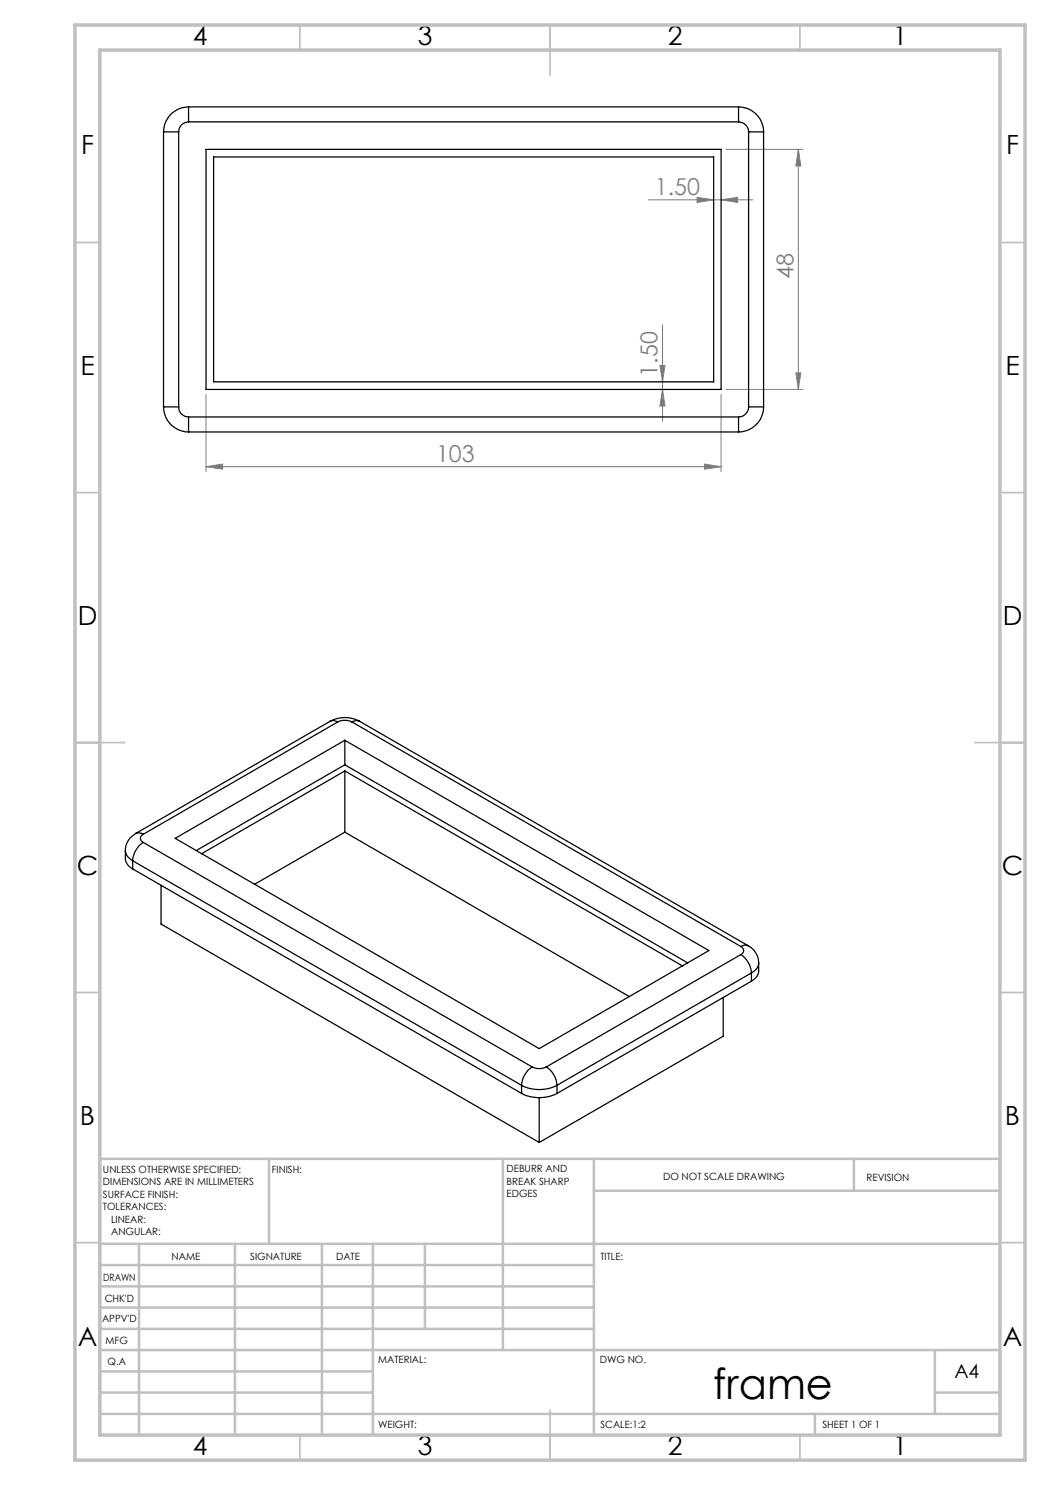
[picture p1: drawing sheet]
<svg xmlns="http://www.w3.org/2000/svg" width="210mm" height="297mm" viewBox="0 0 210 297" stroke-linecap="round" stroke-linejoin="round" font-family="sans-serif">
<g fill="none" stroke="#808080" stroke-width=".2">
<path d="M129.6 40h21M139.4 39.5l3.3 .5-3.3 .5zM144.2 40l3.3-.5v1zM145.2 29.9h15.5M159.7 29.9l.5 3.3h-1zM159.7 29.9v48M41.2 78.9v15.4M132 73.1h1l-.5 3.3zM132.5 77.9l.5 3.3h-1zM132.5 65v19.2M144.2 78.9v15.4M145.2 77.9h15.5"/>
<path d="M159.2 74.6h1l-.5 3.3zM41.2 93.3l3.3-.5v1zM41.2 93.3h103M140.9 92.8l3.3 .5-3.3 .5z"/>
</g>
<g fill="none" stroke="#c0c0c0" stroke-width=".35">
<path d="M60 5v5M110 5v10M160 5v5M15 48.5h5M200 48.5h5M15 98.5h5M200 98.5h5M15 148.5h10M195 148.5h10M15 198.5h5M200 198.5h5M15 248.5h5"/>
<path d="M200 248.5h5M60 287v5M110 282v10M160 287v5"/>
</g>
<g fill="none" stroke="#c0c0c0" stroke-width=".5">
<path d="M53.8 231.8v17M100.6 231.8v38.2M118.8 231.8v55.2M118.8 238.2h81.2M170.8 231.8v6.4M200 231.8h-180v55.2M20 248.8h180M20 257.3h98.8M20 253h98.8M27.8 248.8v38.2M47 248.8v38.2M64.4 248.8v38.2"/>
<path d="M74.6 248.8v38.2M85 248.8v17M20 265.8h98.8M20 261.5h98.8M20 278.5h54.6M20 274.3h54.6M20 270h180M187 278.5h13M187 270v12.8M20 282.8h180M163 282.8v4.2"/>
</g>
<path d="M15 5h190v287h-190zM20 10h180v277h-180z" fill="none" stroke="#c0c0c0" stroke-width=".7"/>
<g fill="#808080">
<path d="M144.2 40l3.3-.5v1zM139.4 39.5l3.3 .5-3.3 .5z"/>
<path d="M41.2 93.3l3.3-.5v1zM140.9 92.8l3.3 .5-3.3 .5z"/>
<path d="M159.2 74.6h1l-.5 3.3zM159.7 29.9l.5 3.3h-1zM132.5 77.9l.5 3.3h-1zM132 73.1h1l-.5 3.3z"/>
</g>
<g fill="none" stroke="#000" stroke-width=".25">
<path d="M32.7 26.4h3M32.7 26.4v55M35.7 26.4v55M37.7 21.4v3M37.7 21.4a5 5 0 0 0-5 5M37.7 24.4a1.99 1.99 0 0 0-2 2M37.7 21.4h110M37.7 24.4h110M41.2 29.9h103v48h-103zM42.7 31.4h100v45h-100zM147.7 24.4a2.05 2.05 0 0 1 2 2M147.7 21.4v3"/>
<path d="M147.7 21.4a5 5 0 0 1 5 5M149.7 26.4h3M149.7 26.4v55M152.7 26.4v55M32.7 81.4h3M32.7 81.4a5 5 0 0 0 5 5M35.7 81.4a1.99 1.99 0 0 0 2 2M37.7 83.4v3M37.7 83.4h110M37.7 86.4h110M147.7 83.4v3M149.7 81.4a2.05 2.05 0 0 1-2 2"/>
<path d="M149.7 81.4h3M152.7 81.4a5 5 0 0 1-5 5M66 144.2a6.2 6.2 0 0 1 5.9 0M66 144.2a1.5 1.5 0 0 1 1.6 .2M66 144.2l-38.8 22.5M67.6 144.4a3.3 3.3 0 0 1 2.8 0M67.6 144.4l-39 22.5M69 153l68.5 39.6M69 153l-29.7 17.1M69 154.2l67.5 39M69 154.2l-28.7 16.5M69 148.1v4.9"/>
<path d="M69 154.2v12.2M70.4 144.4l77.8 44.9M71.9 144.2a1.5 1.5 0 0 0-1.5 .2M71.9 144.2l77.7 45M25.1 170.1a3.7 3.7 0 0 0 .3 2.7l1.1 1M25.1 170.1a2.46 2.46 0 0 0 1.4 2.1M26.5 172.2l77.8 44.9M26.5 172.2v1.6M26.5 173.8l77.8 44.9M27.2 166.7a3.9 3.9 0 0 0-2.1 3.4M27.2 166.7a1.58 1.58 0 0 1 1.4 .2M28.6 168.5a4.8 4.8 0 0 0-2.1 3.7"/>
<path d="M28.6 166.9a.87 .87 0 0 0-.5 .8 .87 .87 0 0 0 .5 .8M28.6 168.5l77.8 44.9M32.2 177.1v7.7l75.6 43.7M35 167.7l34-19.6 72.8 42-34 19.6zM69 166.4l56.9 32.9M69 166.4l-18.1 10.4M144.6 199.5v7.8l-36.8 21.2M148.2 190.9a4.8 4.8 0 0 1 2.1 3.7M148.2 189.3a.87 .87 0 0 1 .5 .8 .87 .87 0 0 1-.5 .8M148.2 190.9l-38.9 22.5M149.6 189.2a4 4 0 0 1 2.1 3.4M149.6 189.2a1.44 1.44 0 0 0-1.4 .1"/>
<path d="M150.3 194.6l-38.9 22.5M150.3 194.6v1.6M150.3 196.2l-38.9 22.5M151.7 192.6a3.8 3.8 0 0 1-.3 2.6l-1.1 1M151.7 192.6v.2a2.37 2.37 0 0 1-1.4 1.8M104.3 217.1a7.8 7.8 0 0 0 7.1 0M104.3 218.7a7.8 7.8 0 0 0 7.1 0M104.3 217.1v1.6M106.4 213.4a3.3 3.3 0 0 0 2.9 0M106.4 213.4a4.8 4.8 0 0 0-2.1 3.7M107.8 219.5v9M109.3 213.4a4.7 4.7 0 0 1 2.1 3.7"/>
<path d="M111.4 217.1v1.6"/>
</g>
<text font-size="8.5" x="142.7" y="279.7">frame</text>
<g font-size="5.3">
<text x="38.5" y="9">4</text>
<text x="83.5" y="9">3</text>
<text x="133.6" y="9">2</text>
<text x="178.6" y="9">1</text>
<text x="16.2" y="30.7">F</text>
<text x="201.2" y="30.7">F</text>
<text x="16.1" y="75">E</text>
<text x="201.1" y="75">E</text>
<text x="15.5" y="125">D</text>
<text x="200.5" y="125">D</text>
<text x="15.4" y="175">C</text>
<text x="200.4" y="175">C</text>
<text x="16" y="225">B</text>
<text x="201" y="225">B</text>
<text x="15.5" y="269.2">A</text>
<text x="200.5" y="269.2">A</text>
<text x="38.5" y="291">4</text>
<text x="83.5" y="291">3</text>
<text x="133.6" y="291">2</text>
<text x="178.6" y="291">1</text>
</g>
<g font-size="4.7" fill="#808080">
<text x="131" y="38.9">1.50</text>
<text x="158.7" y="55.8" transform="rotate(-90 158.7 55.8)">48</text>
<text x="131.5" y="75.3" transform="rotate(-90 131.5 75.3)">1.50</text>
<text x="87.2" y="92.3">103</text>
</g>
<text font-size="3.9" x="190.9" y="275.5">A4</text>
<g font-size="2">
<text x="20.6" y="234.6">UNLESS OTHERWISE SPECIFIED:</text>
<text x="20.6" y="237.1">DIMENSIONS ARE IN MILLIMETERS</text>
<text x="20.6" y="239.6">SURFACE FINISH:</text>
<text x="54.4" y="234.6">FINISH:</text>
<text x="101.3" y="234.5">DEBURR AND</text>
<text x="101.3" y="237">BREAK SHARP</text>
<text x="101.3" y="239.5">EDGES</text>
<text x="132.6" y="236">DO NOT SCALE DRAWING</text>
<text x="173.3" y="236.2">REVISION</text>
<text x="20.6" y="242.1">TOLERANCES:</text>
<text x="22.2" y="244.6">LINEAR:</text>
<text x="22.2" y="247.1">ANGULAR:</text>
<text x="34.3" y="252">NAME</text>
<text x="50" y="251.9">SIGNATURE</text>
<text x="67.2" y="251.9">DATE</text>
<text x="120.1" y="251.9">TITLE:</text>
<text x="20.6" y="256.1">DRAWN</text>
<text x="20.9" y="260.3">CHK'D</text>
<text x="20.4" y="264.4">APPV'D</text>
<text x="21.1" y="268.8">MFG</text>
<text x="21.5" y="273">Q.A</text>
<text x="75.6" y="272.5">MATERIAL:</text>
<text x="120" y="272.5">DWG NO.</text>
<text x="75.6" y="285.5">WEIGHT:</text>
<text x="120.1" y="285.6">SCALE:1:2</text>
<text x="164.5" y="285.6">SHEET 1 OF 1</text>
</g>
</svg>
